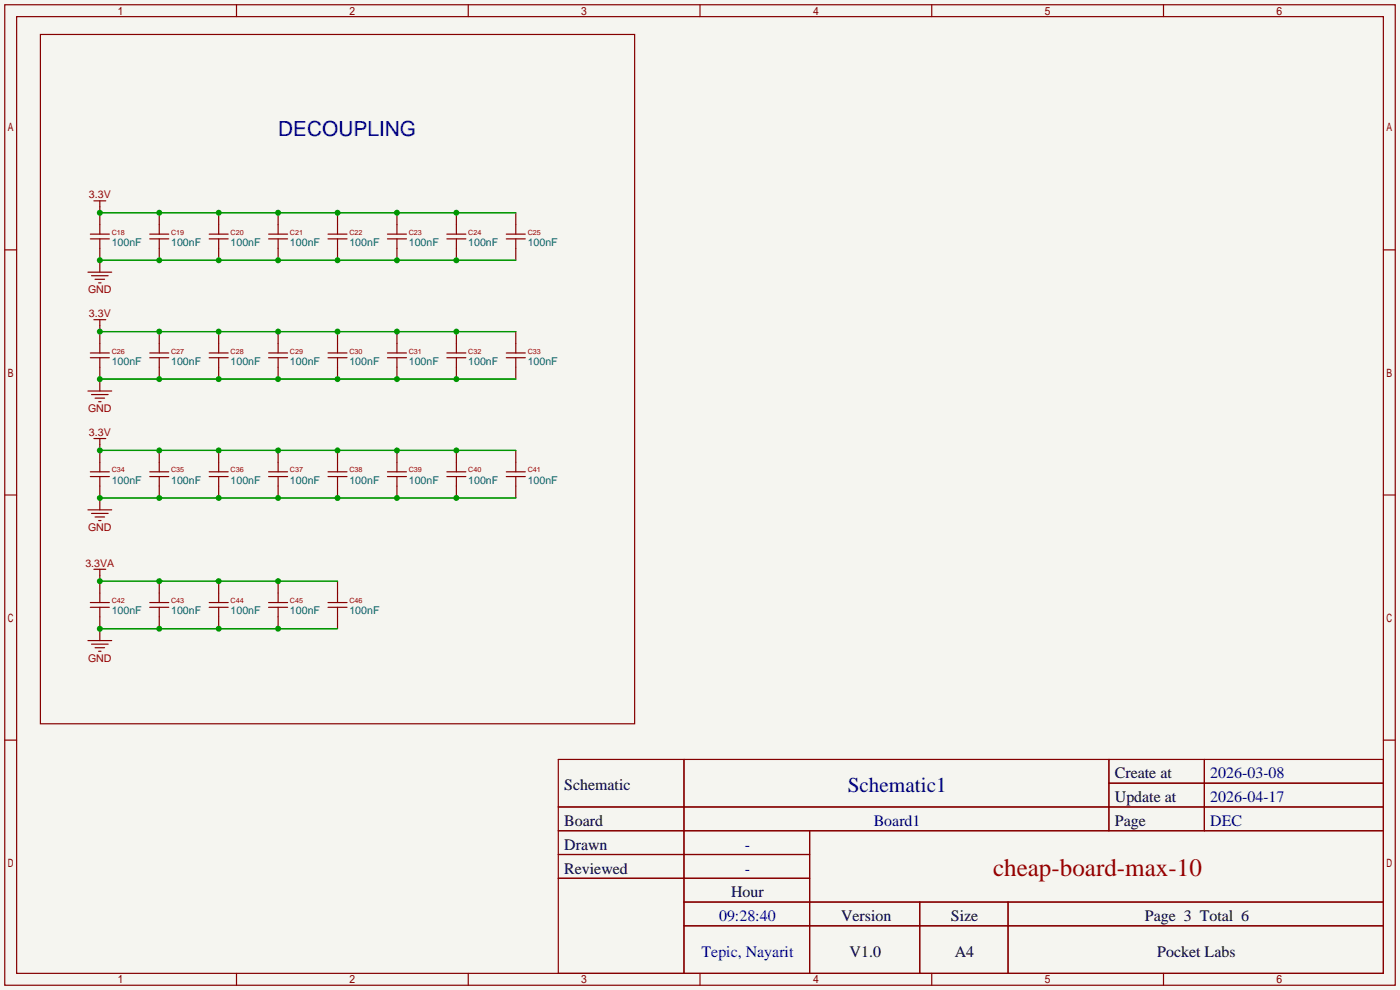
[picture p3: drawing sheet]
<svg xmlns="http://www.w3.org/2000/svg" width="299mm" height="212mm" viewBox="0 0 299 212" stroke-linecap="round" stroke-linejoin="round" font-family="sans-serif">
<path d="M0 0h299.2v211.6h-299.2z" fill="#f5f5f0"/>
<g fill="none" stroke="#850000" stroke-width=".25">
<path d="M1 1h297.2v209.6h-297.2zM3.6 3.6h292.1v204.4h-292.1zM8.6 7.4h127v147.3h-127zM50.5 1v2.6M100.1 1v2.6M149.6 1v2.6M199.1 1v2.6M248.7 1v2.6M1 53.4h2.6M18.8 58.2h5.1M19.3 51.1h4.1M19.3 50h4.1"/>
<path d="M19.6 58.9h3.5M20.1 42.9h2.5M20.3 59.7h2.1M21.3 42.9v7.1M21.3 51.1v7.1M32 51.1h4.1M32 50h4.1M34 45.5v4.5M34 51.1v4.5M44.7 51.1h4.1M44.7 50h4.1M46.7 45.5v4.5"/>
<path d="M46.7 51.1v4.5M57.4 51.1h4.1M57.4 50h4.1M59.4 45.5v4.5M59.4 51.1v4.5M70.1 51.1h4.1M70.1 50h4.1M72.1 45.5v4.5M72.1 51.1v4.5M82.8 51.1h4.1M82.8 50h4.1M84.8 45.5v4.5"/>
<path d="M84.8 51.1v4.5M95.5 51.1h4.1M95.5 50h4.1M97.5 45.5v4.5M97.5 51.1v4.5M108.2 51.1h4.1M108.2 50h4.1M110.2 45.5v4.5M110.2 51.1v4.5M295.7 53.4h2.5M19.3 76.5h4.1M19.3 75.4h4.1"/>
<path d="M20.1 68.3h2.5M21.1 60.5h.5M21.3 68.3v7.1M21.3 76.5v7.1M32 76.5h4.1M32 75.4h4.1M34 70.9v4.5M34 76.5v4.5M44.7 76.5h4.1M44.7 75.4h4.1M46.7 70.9v4.5M46.7 76.5v4.5"/>
<path d="M57.4 76.5h4.1M57.4 75.4h4.1M59.4 70.9v4.5M59.4 76.5v4.5M70.1 76.5h4.1M70.1 75.4h4.1M72.1 70.9v4.5M72.1 76.5v4.5M82.8 76.5h4.1M82.8 75.4h4.1M84.8 70.9v4.5M84.8 76.5v4.5"/>
<path d="M95.5 76.5h4.1M95.5 75.4h4.1M97.5 70.9v4.5M97.5 76.5v4.5M108.2 76.5h4.1M108.2 75.4h4.1M110.2 70.9v4.5M110.2 76.5v4.5M18.8 83.6h5.1M19.6 84.3h3.5M20.1 93.7h2.5M20.3 85.1h2.1"/>
<path d="M21.1 85.9h.5M21.3 93.7v7.1M34 96.3v4.5M46.7 96.3v4.5M59.4 96.3v4.5M72.1 96.3v4.5M84.8 96.3v4.5M97.5 96.3v4.5M110.2 96.3v4.5M1 105.8h2.6M18.8 109h5.1M19.3 101.9h4.1"/>
<path d="M19.3 100.8h4.1M19.6 109.7h3.5M20.3 110.5h2.1M21.1 111.3h.5M21.3 101.9v7.1M32 101.9h4.1M32 100.8h4.1M34 101.9v4.5M44.7 101.9h4.1M44.7 100.8h4.1M46.7 101.9v4.5M57.4 101.9h4.1"/>
<path d="M57.4 100.8h4.1M59.4 101.9v4.5M70.1 101.9h4.1M70.1 100.8h4.1M72.1 101.9v4.5M82.8 101.9h4.1M82.8 100.8h4.1M84.8 101.9v4.5M95.5 101.9h4.1M95.5 100.8h4.1M97.5 101.9v4.5M108.2 101.9h4.1"/>
<path d="M108.2 100.8h4.1M110.2 101.9v4.5M295.7 105.8h2.5M18.8 136.9h5.1M19.3 129.8h4.1M19.3 128.8h4.1M19.6 137.7h3.5M20.1 121.7h2.5M20.3 138.4h2.1M21.1 139.2h.5M21.3 121.7v7.1M21.3 129.8v7.1"/>
<path d="M32 129.8h4.1M32 128.8h4.1M34 124.2v4.6M34 129.8v4.6M44.7 129.8h4.1M44.7 128.8h4.1M46.7 124.2v4.6M46.7 129.8v4.6M57.4 129.8h4.1M57.4 128.8h4.1M59.4 124.2v4.6M59.4 129.8v4.6"/>
<path d="M70.1 129.8h4.1M70.1 128.8h4.1M72.1 124.2v4.6M72.1 129.8v4.6M1 158.2h2.6M295.7 158.2h2.5M119.3 162.3h176.4v45.7h-176.4zM119.3 172.5h176.4M119.3 177.5h176.4M146.2 162.3v45.7M173 177.5v30.5M237 162.3v15.2"/>
<path d="M237 167.4h58.7M257.4 162.3v15.2M119.3 182.6h53.7M119.3 187.7h53.7M146.2 192.8h149.5M146.2 197.9h149.5M196.6 192.8v15.2M215.4 192.8v15.2M50.5 208v2.6M100.1 208v2.6M149.6 208v2.6M199.1 208v2.6"/>
<path d="M248.7 208v2.6"/>
</g>
<path d="M21.3 45.5h88.9M21.3 55.6h88.9M21.3 70.9h88.9M21.3 81h88.9M21.3 96.3h88.9M21.3 106.4h88.9M21.3 124.2h50.8M21.3 134.4h50.8" fill="none" stroke="#009600" stroke-width=".25"/>
<g fill="#009600">
<circle cx="21.3" cy="45.5" r=".63"/>
<circle cx="34" cy="45.5" r=".63"/>
<circle cx="46.7" cy="45.5" r=".63"/>
<circle cx="59.4" cy="45.5" r=".63"/>
<circle cx="72.1" cy="45.5" r=".63"/>
<circle cx="84.8" cy="45.5" r=".63"/>
<circle cx="97.5" cy="45.5" r=".63"/>
<circle cx="21.3" cy="55.6" r=".63"/>
<circle cx="34" cy="55.6" r=".63"/>
<circle cx="46.7" cy="55.6" r=".63"/>
<circle cx="59.4" cy="55.6" r=".63"/>
<circle cx="72.1" cy="55.6" r=".63"/>
<circle cx="84.8" cy="55.6" r=".63"/>
<circle cx="97.5" cy="55.6" r=".63"/>
<circle cx="21.3" cy="70.9" r=".63"/>
<circle cx="34" cy="70.9" r=".63"/>
<circle cx="46.7" cy="70.9" r=".63"/>
<circle cx="59.4" cy="70.9" r=".63"/>
<circle cx="72.1" cy="70.9" r=".63"/>
<circle cx="84.8" cy="70.9" r=".63"/>
<circle cx="97.5" cy="70.9" r=".63"/>
<circle cx="21.3" cy="81" r=".63"/>
<circle cx="34" cy="81" r=".63"/>
<circle cx="46.7" cy="81" r=".63"/>
<circle cx="59.4" cy="81" r=".63"/>
<circle cx="72.1" cy="81" r=".63"/>
<circle cx="84.8" cy="81" r=".63"/>
<circle cx="97.5" cy="81" r=".63"/>
<circle cx="21.3" cy="96.3" r=".63"/>
<circle cx="34" cy="96.3" r=".63"/>
<circle cx="46.7" cy="96.3" r=".63"/>
<circle cx="59.4" cy="96.3" r=".63"/>
<circle cx="72.1" cy="96.3" r=".63"/>
<circle cx="84.8" cy="96.3" r=".63"/>
<circle cx="97.5" cy="96.3" r=".63"/>
<circle cx="21.3" cy="106.4" r=".63"/>
<circle cx="34" cy="106.4" r=".63"/>
<circle cx="46.7" cy="106.4" r=".63"/>
<circle cx="59.4" cy="106.4" r=".63"/>
<circle cx="72.1" cy="106.4" r=".63"/>
<circle cx="84.8" cy="106.4" r=".63"/>
<circle cx="97.5" cy="106.4" r=".63"/>
<circle cx="34" cy="124.2" r=".63"/>
<circle cx="21.3" cy="124.2" r=".63"/>
<circle cx="46.7" cy="124.2" r=".63"/>
<circle cx="59.4" cy="124.2" r=".63"/>
<circle cx="34" cy="134.4" r=".63"/>
<circle cx="21.3" cy="134.4" r=".63"/>
<circle cx="46.7" cy="134.4" r=".63"/>
<circle cx="59.4" cy="134.4" r=".63"/>
</g>
<text font-size="5.4" fill="#900" x="212.2" y="187.2">cheap-board-max-10</text>
<text font-size="4.5" fill="#0000c2" x="59.4" y="29.2">DECOUPLING</text>
<text font-size="4.5" fill="#009" x="181.2" y="169.2">Schematic1</text>
<g font-size="3.4">
<text x="238.3" y="166.4">Create at</text>
<text x="120.6" y="168.9">Schematic</text>
<text x="238.3" y="171.4">Update at</text>
<text x="120.6" y="176.5">Board</text>
<text x="238.3" y="176.5">Page</text>
<text x="120.6" y="181.6">Drawn</text>
<text x="120.6" y="186.7">Reviewed</text>
<text x="156.3" y="191.8">Hour</text>
<text x="179.8" y="196.8">Version</text>
<text x="203.2" y="196.8">Size</text>
<text x="244.7" y="196.8">Page 3 Total 6</text>
<text x="181.6" y="204.5">V1.0</text>
<text x="204.1" y="204.5">A4</text>
<text x="247.3" y="204.5">Pocket Labs</text>
</g>
<g font-size="3.4" fill="#009">
<text x="258.7" y="166.4">2026-03-08</text>
<text x="258.7" y="171.4">2026-04-17</text>
<text x="186.7" y="176.5">Board1</text>
<text x="258.7" y="176.5">DEC</text>
<text x="159.2" y="181.6">-</text>
<text x="159.2" y="186.7">-</text>
</g>
<g font-size="3.4" fill="#0000c2">
<text x="153.7" y="196.8">09:28:40</text>
<text x="149.9" y="204.5">Tepic, Nayarit</text>
</g>
<g font-size="2.3" fill="#a90000">
<text x="19" y="42.4">3.3V</text>
<text x="18.8" y="62.7">GND</text>
<text x="19" y="67.8">3.3V</text>
<text x="18.8" y="88.1">GND</text>
<text x="19" y="93.2">3.3V</text>
<text x="18.8" y="113.5">GND</text>
<text x="18.2" y="121.1">3.3VA</text>
<text x="18.8" y="141.4">GND</text>
</g>
<g font-size="2.3" fill="#006464">
<text x="23.9" y="52.5">100nF</text>
<text x="36.6" y="52.5">100nF</text>
<text x="49.3" y="52.5">100nF</text>
<text x="62" y="52.5">100nF</text>
<text x="74.7" y="52.5">100nF</text>
<text x="87.4" y="52.5">100nF</text>
<text x="100.1" y="52.5">100nF</text>
<text x="112.8" y="52.5">100nF</text>
<text x="23.9" y="77.9">100nF</text>
<text x="36.6" y="77.9">100nF</text>
<text x="49.3" y="77.9">100nF</text>
<text x="62" y="77.9">100nF</text>
<text x="74.7" y="77.9">100nF</text>
<text x="87.4" y="77.9">100nF</text>
<text x="100.1" y="77.9">100nF</text>
<text x="112.8" y="77.9">100nF</text>
<text x="23.9" y="103.3">100nF</text>
<text x="36.6" y="103.3">100nF</text>
<text x="49.3" y="103.3">100nF</text>
<text x="62" y="103.3">100nF</text>
<text x="74.7" y="103.3">100nF</text>
<text x="87.4" y="103.3">100nF</text>
<text x="100.1" y="103.3">100nF</text>
<text x="112.8" y="103.3">100nF</text>
<text x="23.9" y="131.3">100nF</text>
<text x="36.6" y="131.3">100nF</text>
<text x="49.3" y="131.3">100nF</text>
<text x="62" y="131.3">100nF</text>
<text x="74.7" y="131.3">100nF</text>
</g>
<g font-size="1.5" fill="#a90000">
<text x="23.9" y="50.2">C18</text>
<text x="36.6" y="50.2">C19</text>
<text x="49.3" y="50.2">C20</text>
<text x="62" y="50.2">C21</text>
<text x="74.7" y="50.2">C22</text>
<text x="87.4" y="50.2">C23</text>
<text x="100.1" y="50.2">C24</text>
<text x="112.8" y="50.2">C25</text>
<text x="23.9" y="75.6">C26</text>
<text x="36.6" y="75.6">C27</text>
<text x="49.3" y="75.6">C28</text>
<text x="62" y="75.6">C29</text>
<text x="74.7" y="75.6">C30</text>
<text x="87.4" y="75.6">C31</text>
<text x="100.1" y="75.6">C32</text>
<text x="112.8" y="75.6">C33</text>
<text x="23.9" y="101">C34</text>
<text x="36.6" y="101">C35</text>
<text x="49.3" y="101">C36</text>
<text x="62" y="101">C37</text>
<text x="74.7" y="101">C38</text>
<text x="87.4" y="101">C39</text>
<text x="100.1" y="101">C40</text>
<text x="112.8" y="101">C41</text>
<text x="23.9" y="128.9">C42</text>
<text x="36.6" y="128.9">C43</text>
<text x="49.3" y="128.9">C44</text>
<text x="62" y="128.9">C45</text>
<text x="74.7" y="128.9">C46</text>
</g>
</svg>
